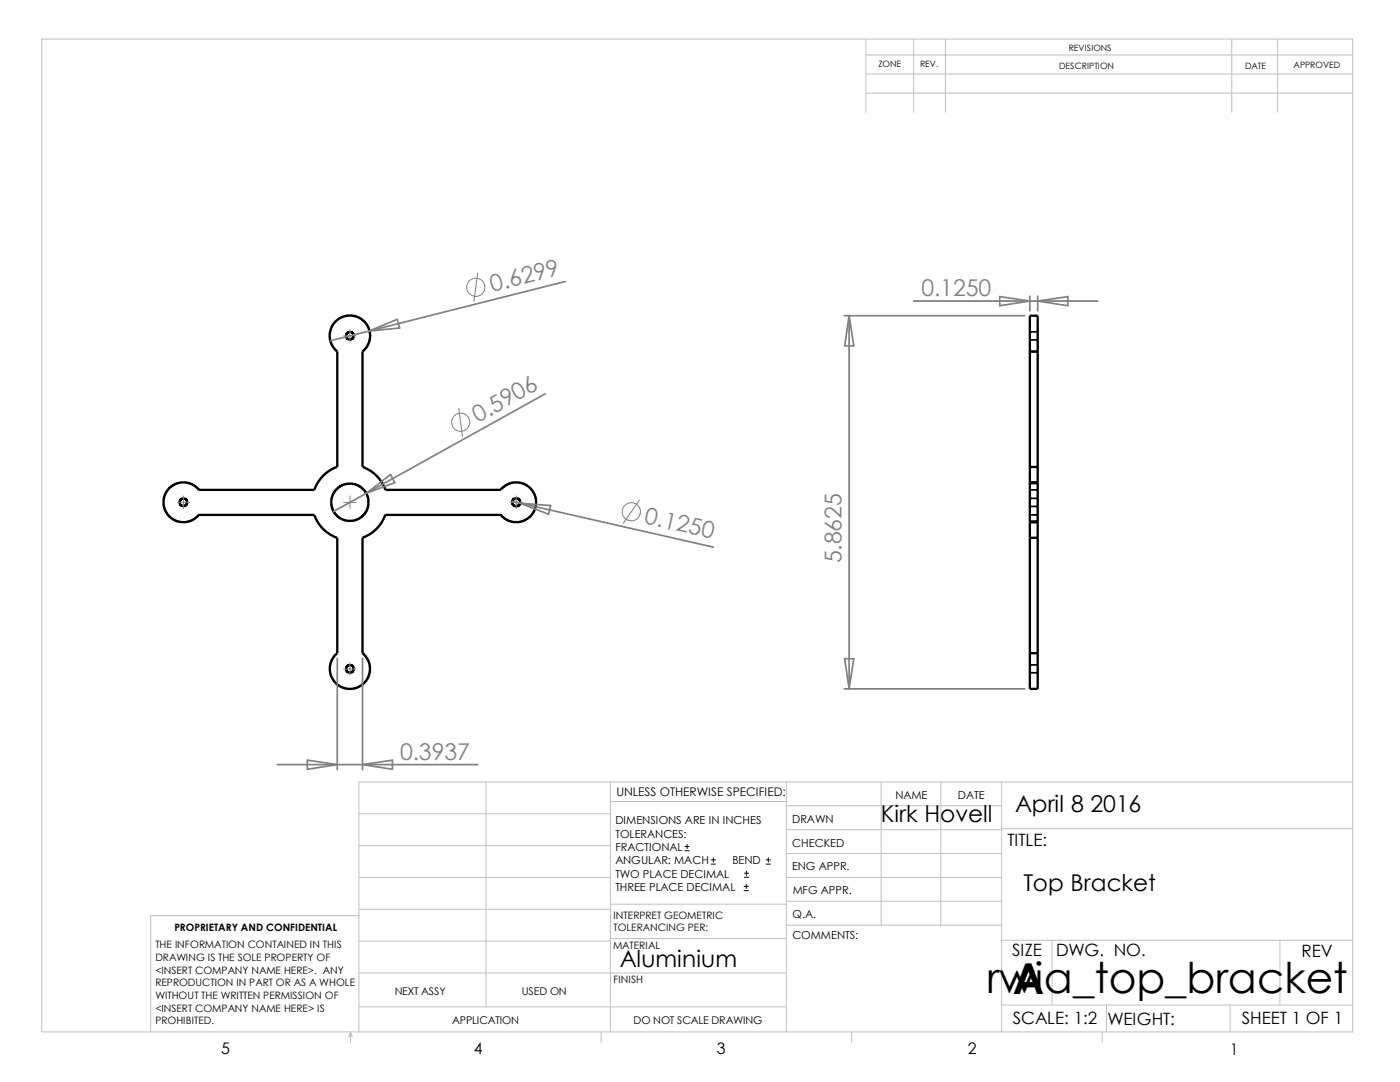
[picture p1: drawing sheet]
<svg xmlns="http://www.w3.org/2000/svg" width="279mm" height="216mm" viewBox="0 0 279 216" stroke-linecap="round" stroke-linejoin="round" font-family="sans-serif">
<g fill="none" stroke="#c0c0c0" stroke-width=".2">
<path d="M8.3 7.8h261.7v198.1h-261.7zM172.8 11h97.2M172.8 14.8h97.2M172.8 18.6h97.2M172.8 7.8v14.6M182.3 7.8v14.6M188.7 7.8v14.6M245.8 7.8v14.6M255 7.8v14.6M97 156v44.9M121.8 156v49.9M121.8 159.9h35.1"/>
<path d="M156.9 156v49.9M175.9 156v28.6M187.7 156v28.6M199.9 156v49.9M270 156h-198.4v49.9M71.6 175.1h50.2M71.6 168.7h50.2M71.6 162.4h50.2M156.9 170.3h43M156.9 165.6h43M156.9 160.8h43M156.9 175.1h43"/>
<path d="M156.9 179.8h43M199.9 165.4h70.1M71.6 194.1h85.3M71.6 187.8h50.2M71.6 181.4h50.2M71.6 182.7h-41.5v23.2M121.8 187.3h35.1M121.8 180.4h35.1M156.9 184.6h43M199.9 187.6h70.1M210 187.6v12.9M255.4 187.6v12.9"/>
<path d="M69.9 205.9v2.2M69.9 205.9l.4 .9h-.7zM71.6 200.9h85.3M120 205.9v2.2M170 205.9v2.2M199.9 200.5h70.1M220 205.9v2.2M220.8 200.5v5.4M245.5 200.5v5.4"/>
</g>
<g fill="none" stroke="#000" stroke-width=".47">
<path d="M70.6 67l-.2 .5-.5 .3-.6-.2-.2-.4v-.6l.5-.3 .7 .1 .3 .6M205.5 70.1v-7.1h1.6v7.1M205.5 70.1h1.6M205.5 70.1v23.1M207.1 70.1v23.1M205.5 96.2v8M205.5 93.2v3M205.5 96.2h1.6M205.5 93.2h1.6M207.1 96.2v8M207.1 93.2v3M37.4 100.2l-.2 .5-.6 .3-.5-.2-.2-.3v-.6l.5-.4 .7 .1 .3 .6"/>
<path d="M73.6 100.2l-.3 1.4-.7 1.1-1.2 .9-1.6 .4-1.5-.4-1.2-.9-.5-.6-.4-.9-.1-1.5 .5-1.4 1-1.1 1.3-.6 1.5-.1 1.3 .5 .9 .7 .7 1.2 .3 1.3M99.9 102.7l1.2 1 1.4 .5 1.8-.2 1.3-.7 .9-1.1 .5-1.5-.2-1.7-.7-1.3-.7-.7-1-.5-.9-.2h-1l-1.5 .5-1.1 .9h-23l-.7-1.5-.8-1.1-1.4-1.2-1.7-.7v-23.1l.8-.7 .4-.8 .3-.7 .1-1.2-.2-.9-.4-.9-1-1.1-1.6-.8h-1.5l-1.4 .5-1 .8-.7 1.1-.3 1.3 .1 1.2 .2 .7 .5 .8 .7 .7v23.1l-1.3 .6-1.8 1.4-.8 1.2-.7 1.3h-23l-.7-.7-.8-.4-1.1-.3h-1l-1.3 .3-1.2 1-.7 1-.3 1.1 .2 1.8 .7 1.3 1 .8 1.1 .5 1.5 .1 .9-.2 1.2-.7 .5-.6h23l.7 1.4 .7 1.1 1.7 1.4 1.5 .7M99.9 102.7h-23l-.8 1.7-1.2 1.3-1.1 .9-1.5 .7v23l.6 .6 .7 1.2 .2 .9v.9l-.3 1.1-.6 1.1-1 .8-.7 .3-.9 .3-1.6-.2-1.3-.6-1-1.2-.4-.7-.2-.9 .1-1.2 .2-.8 .5-.8 .7-.8v-23M103.8 100.2l-.1 .5-.7 .3-.4-.1-.4-.4 .1-.7 .5-.4 .7 .1 .2 .3 .1 .4M205.5 104.2v3.1M205.5 104.2h1.6M205.5 107.3h1.6M205.5 107.3v23M207.1 104.2v3.1M207.1 107.3v23M70.6 133.4l-.2 .5-.5 .3-.6-.1-.2-.4v-.6l.5-.4 .7 .1 .3 .7M205.5 130.3v7.2h1.6v-7.2"/>
<path d="M205.5 130.3h1.6"/>
</g>
<g fill="none" stroke="#808080" stroke-width=".2">
<path d="M95.3 54.5l-.7 5.6M68.6 67h2.5M69.8 65.7v2.5M36.6 99v2.5M69.8 99v2.5M91.6 81.4l.7 5.6M103 99v2.5M127.6 99.8l-3.2 4.6M35.3 100.2h2.5M68.6 100.2h2.5M101.8 100.2h2.5M68.6 133.5h2.5"/>
<path d="M69.8 132.2v2.5"/>
<circle cx="95" cy="57.3" r="1.82"/>
<circle cx="92" cy="84.2" r="1.83"/>
<circle cx="126" cy="102.1" r="1.83"/>
</g>
<g fill="none" stroke="#808080" stroke-width=".34">
<path d="M112.8 56.2l-39.1 9.8M199.5 59.2l6 .9-6 .9zM205.5 59.1v2.9M207.1 59.1v2.9M73.7 66l-7.7 2M73.7 66l5.6-2.3 .5 1.7zM108.8 78.6l-35.7 19.8M168.5 63h36M169.5 63v74.5M169.5 63l.9 6h-1.8zM182.3 60.1h36.8M207.1 60.1l6-.9v1.8z"/>
<path d="M73.1 98.4l-6.6 3.7M73.1 98.4l4.8-3.7 .9 1.6zM102.3 100.1l1.5 .3M103.8 100.4l38.6 8.8M103.8 100.4l6.1 .5-.4 1.7zM67.3 131.4v22.2M72.3 131.4v22.2M168.5 137.5h36M168.6 131.4h1.8l-.9 6.1zM55.3 152.6h40M61.3 151.7l6 .9-6 .9zM72.3 152.6l6-.9v1.8z"/>
</g>
<path d="M205.5 70.1h1.6M205.5 66.2h1.6M205.5 67.8h1.6M205.5 97.7h1.6M205.5 99.4h1.6M205.5 96.5h1.6M205.5 102.7h1.6M205.5 101h1.6M205.5 104h1.6M205.5 132.7h1.6M205.5 134.2h1.6" fill="none" stroke="#000" stroke-width=".34"/>
<g fill="none" stroke="#000" stroke-width=".2">
<path d="M136.7 169.8h.8M136.7 168.9h.8M137.1 168.5v.8M141.9 172.4h.9M141.9 171.6h.9M142.4 171.2v.8M148.5 177.7h.9M148.5 176.9h.9M148.5 175h.9M148.5 174.2h.9M148.9 176.4v.9M149 173.8v.9"/>
<path d="M152.9 172.4h.9M152.9 171.6h.9M153.3 171.2v.8"/>
</g>
<g font-size="8.5">
<text x="196.9" y="198.1">rwia_top_bracket</text>
<text x="202.1" y="198.2">A</text>
</g>
<g font-size="4.6" fill="#808080">
<text x="98.2" y="58.3" transform="rotate(-14 98.2 58.3)">0.6299</text>
<text x="183.9" y="59.1">0.1250</text>
<text x="95.3" y="84.4" transform="rotate(-29 95.3 84.4)">0.5906</text>
<text x="128.4" y="104.4" transform="rotate(13 128.4 104.4)">0.1250</text>
<text x="167.9" y="112.4" transform="rotate(-90 167.9 112.4)">5.8625</text>
<text x="79.8" y="151.6">0.3937</text>
</g>
<g font-size="4.6">
<text x="175.8" y="164">Kirk Hovell</text>
<text x="202.6" y="162">April 8 2016</text>
<text x="204.3" y="177.9">Top Bracket</text>
<text x="123.7" y="193">Aluminium</text>
</g>
<g font-size="3.4">
<text x="201.1" y="168.7">TITLE:</text>
<text x="202" y="190.8">SIZE</text>
<text x="210.8" y="190.8">DWG. NO.</text>
<text x="259.8" y="190.9">REV</text>
<text x="202.1" y="204.4">SCALE: 1:2</text>
<text x="221" y="204.5">WEIGHT:</text>
<text x="247.8" y="204.4">SHEET 1 OF 1</text>
</g>
<g font-size="3.2">
<text x="44.2" y="210.4">5</text>
<text x="94.6" y="210.3">4</text>
<text x="143" y="210.4">3</text>
<text x="193.2" y="210.4">2</text>
<text x="245.4" y="210.6">1</text>
</g>
<text font-size="2.4" x="123" y="158.9">UNLESS OTHERWISE SPECIFIED:</text>
<g font-size="2.2">
<text x="178.7" y="159.4">NAME</text>
<text x="191.2" y="159.4">DATE</text>
<text x="122.8" y="164.5">DIMENSIONS ARE IN INCHES</text>
<text x="122.8" y="167.2">TOLERANCES:</text>
<text x="158.1" y="164.2">DRAWN</text>
<text x="122.8" y="169.8">FRACTIONAL</text>
<text x="122.8" y="172.5">ANGULAR: MACH</text>
<text x="146.2" y="172.5">BEND</text>
<text x="158.1" y="173.7">ENG APPR.</text>
<text x="158.1" y="169.1">CHECKED</text>
<text x="122.8" y="175.1">TWO PLACE DECIMAL</text>
<text x="122.8" y="177.8">THREE PLACE DECIMAL</text>
<text x="158.2" y="178.4">MFG APPR.</text>
<text x="158.2" y="183.2">Q.A.</text>
<text x="158.2" y="187.4">COMMENTS:</text>
</g>
<g font-size="2.1">
<text x="78.8" y="198.5">NEXT ASSY</text>
<text x="104.1" y="198.5">USED ON</text>
<text x="90.2" y="204.3">APPLICATION</text>
<text x="126.4" y="204.3">DO NOT SCALE DRAWING</text>
</g>
<g font-size="2">
<text x="34.8" y="185.7">PROPRIETARY AND CONFIDENTIAL</text>
<text x="122.5" y="183.3">INTERPRET GEOMETRIC</text>
<text x="122.5" y="185.8">TOLERANCING PER:</text>
<text x="31" y="189.2">THE INFORMATION CONTAINED IN THIS</text>
<text x="31" y="191.8">DRAWING IS THE SOLE PROPERTY OF</text>
<text x="122.3" y="189.4">MATERIAL</text>
<text x="31" y="194.3">&lt;INSERT COMPANY NAME HERE&gt;. ANY</text>
<text x="31" y="196.8">REPRODUCTION IN PART OR AS A WHOLE</text>
<text x="122.4" y="196.2">FINISH</text>
<text x="31" y="199.3">WITHOUT THE WRITTEN PERMISSION OF</text>
<text x="31" y="201.8">&lt;INSERT COMPANY NAME HERE&gt; IS</text>
<text x="31" y="204.4">PROHIBITED.</text>
</g>
<g font-size="1.7">
<text x="213.3" y="10.2">REVISIONS</text>
<text x="175.3" y="13.5">ZONE</text>
<text x="183.6" y="13.4">REV.</text>
<text x="211.4" y="13.8">DESCRIPTION</text>
<text x="248.5" y="13.7">DATE</text>
<text x="258.1" y="13.6">APPROVED</text>
</g>
</svg>
